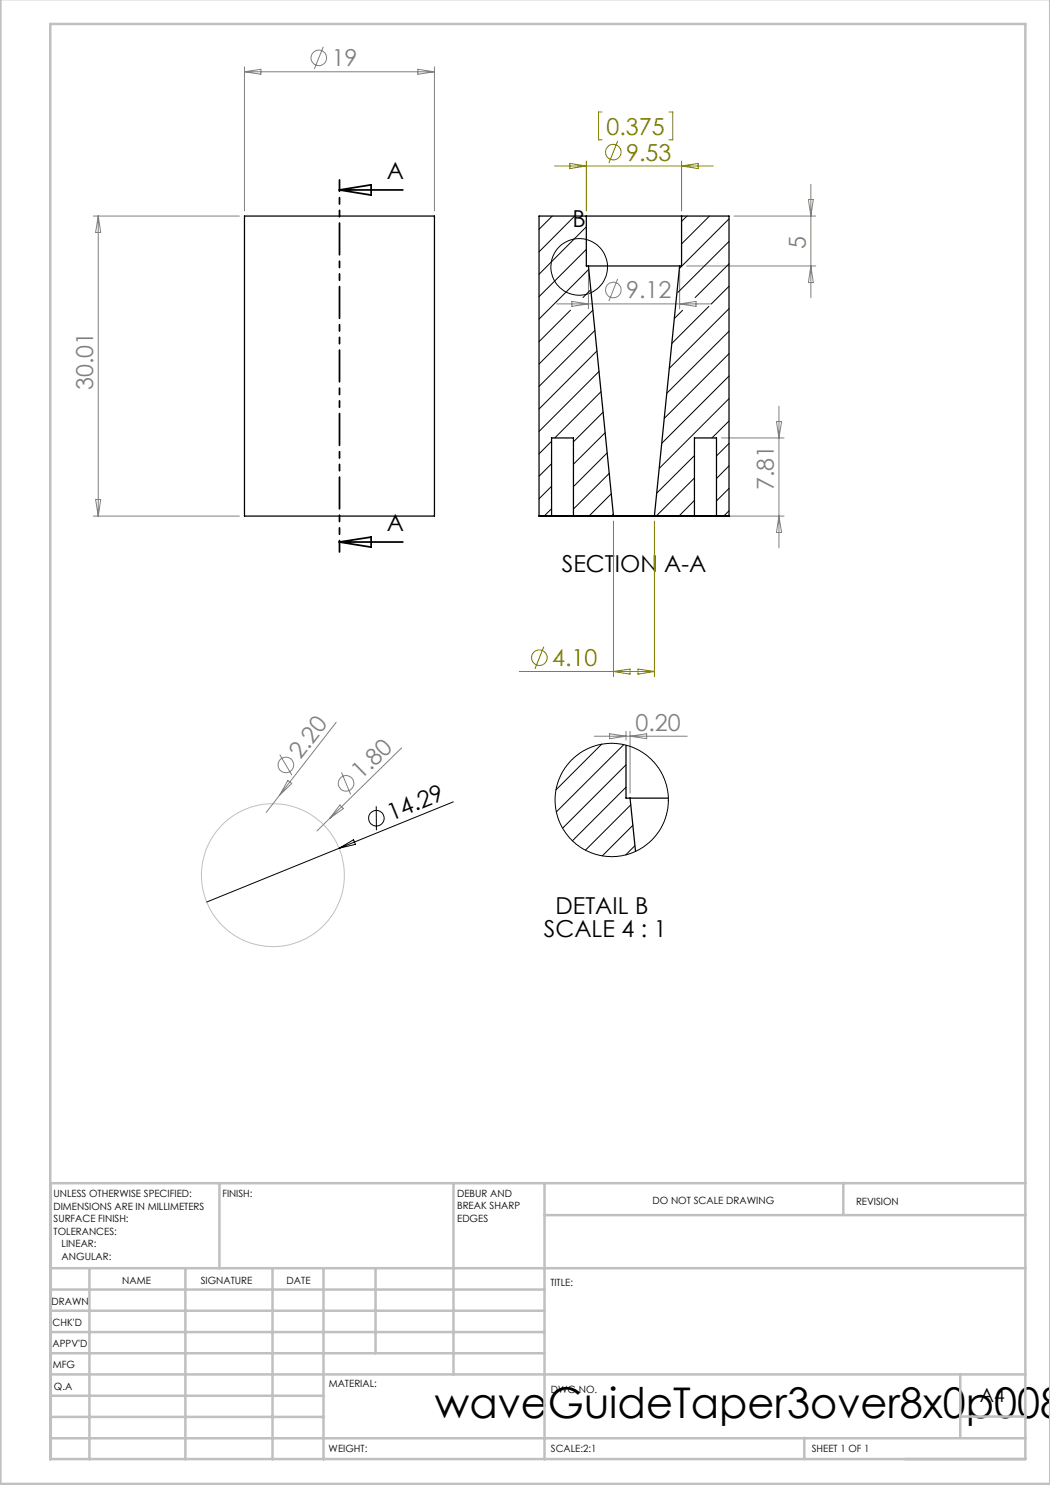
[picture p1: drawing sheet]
<svg xmlns="http://www.w3.org/2000/svg" width="210mm" height="297mm" viewBox="0 0 210 297" stroke-linecap="round" stroke-linejoin="round" font-family="sans-serif">
<g fill="none" stroke="#808080" stroke-width=".2">
<path d="M48.9 13.4v28.8M48.9 14.4h38M48.9 14.4l3.3-.5v.9zM64.7 9.3l-1.8 4.5M83.6 13.9l3.3 .5-3.3 .4zM86.9 13.4v28.8M161.7 39.9h1l-.5 3.3zM162.2 36.9v22.6M18.7 43.2h29.2M19.6 43.2v60M19.6 43.2l.5 3.3h-1zM117.7 54.2v7.6"/>
<path d="M123.5 55.8l-1.7 4.4M135.9 54.2v7.6M137.3 53.2h25.9M146.8 43.2h16.4M162.2 53.2l.5 3.3h-1zM111.3 60.8h31M114.4 60.3l3.3 .5-3.3 .5zM135.9 60.8l3.3-.5v1zM19.1 99.9h1l-.5 3.3zM144.3 87.6h12.5M155.3 84.3h1l-.5 3.3zM155.8 81.2v28.4"/>
<path d="M18.7 103.2h29.2M144.3 103.2h12.5M155.8 103.2l.5 3.3h-1zM56 150.9l2.4 4.1M57.6 156.1l.7 .6-2.3 2.3zM67.2 144.5l-14 18M68.3 154.5l1.8 4.4M80.3 149.6l-14.3 14.1M118.9 147.2h18.5M121.9 146.8l3.3 .4-3.3 .5zM125.2 146.3v1.7M126 146.3v12.3"/>
<path d="M126 147.2l3.3-.4v.9zM66 163.7l-2.6 2.5M68 161l.7 .7-2.7 2z"/>
<circle cx="63.8" cy="11.6" r="1.56"/>
<circle cx="122.6" cy="58" r="1.56"/>
<circle cx="57.2" cy="153" r="1.56"/>
<circle cx="69.2" cy="156.7" r="1.56"/>
</g>
<g fill="none" stroke="#808000" stroke-width=".2">
<path d="M110.9 33.2h31.8M114 32.7l3.3 .5-3.3 .5zM117.3 32.2v10M120.4 22.4h-.7v5.6h.7M123.5 28.2l-1.7 4.4M133.8 22.4h.7v5.6h-.7M136.3 32.2v10M136.3 33.2l3.3-.5v1zM122.7 104.2v31.1M130.9 104.2v31.1M103.9 134.3h27M108.8 129.3l-1.8 4.5"/>
<path d="M122.7 134.3l3.3-.5v1zM127.6 133.8l3.3 .5-3.3 .5z"/>
<circle cx="122.6" cy="30.4" r="1.56"/>
<circle cx="107.9" cy="131.5" r="1.55"/>
</g>
<g fill="none" stroke="#000" stroke-width=".2">
<path d="M110.5 43.2l-2.7 2.7M114.9 43.2l-7.1 7.2M117.3 45.4l-9.5 9.5M117.3 49.9l-9.5 9.4M117.8 53.9l-10 9.9M118.1 58l-1.5 1.5M137.4 43.2l-1.1 1.1M141.9 43.2l-5.6 5.6M145.8 43.8l-9.9 9.9M145.8 48.3l-10.2 10.2M145.8 57.3l-3.5 3.5M145.8 52.8l-6.8 6.7"/>
<path d="M114.1 62.1l-6.3 6.2M118.6 62.1l-10.8 10.7M119 66.1l-11.2 11.2M119.4 70.2l-11.6 11.6M119.8 74.3l-12 12M120.2 78.3l-9.3 9.3M136.5 62.1l-1.6 1.6M141.8 61.3l-7.4 7.4M145.8 66.2l-12.4 12.5M145.8 75.2l-13.4 13.4M145.8 61.7l-12 12M145.8 70.7l-12.9 13"/>
<path d="M145.8 79.7l-13.9 14M110.3 88.3l-2.5 2.5M110.3 92.7l-2.5 2.5M110.3 97.3l-2.5 2.5M120.6 82.4l-5.9 6M121 86.5l-6.3 6.3M121.4 90.6l-6.7 6.7M121.8 94.7l-7.1 7.1M122.2 98.8l-4.4 4.4M138.9 91.1l-7.6 7.5M138.9 95.6l-7.6 7.6M145.8 84.2l-3.4 3.4"/>
<path d="M145.8 88.7l-2.5 2.5M145.8 93.2l-2.5 2.5M145.8 97.7l-2.5 2.5M110.3 101.7l-1.5 1.5M122.7 102.8l-.4 .4M138.9 100.1l-3.1 3.1M145.8 102.2l-1.1 1M120.3 148.8l-9.1 9.2M124.7 148.9l-13.4 13.5M125.2 153l-12.7 12.6M125.2 157.4l-10.7 10.8M67.8 169.6l2.9-1.6 .4 .9z"/>
<path d="M75.2 161.3l.1 4.7M90.7 160.4l-49.4 20M126.2 161l-9.1 9M126.6 165.1l-6.1 6.1M127 169.2l-1.9 1.8"/>
<circle cx="115.9" cy="53.4" r="5.7"/>
<circle cx="122.3" cy="160" r="11.3"/>
<circle cx="75.3" cy="163.6" r="1.56"/>
</g>
<circle cx="54.6" cy="175" r="14.3" fill="none" stroke="#c0c0c0" stroke-width=".2"/>
<path d="M67.9 38h12.7M67.9 38l6.3-1v2zM67.9 108.4l6.3-1v2zM67.9 108.4h12.7" fill="none" stroke="#000" stroke-width=".35"/>
<path d="M67.9 36v74.4" fill="none" stroke="#000" stroke-width=".35" stroke-dasharray="6.3 1.3 1.3 1.3 1.3 1.3" stroke-dashoffset="4.1"/>
<g fill="none" stroke="#c0c0c0" stroke-width=".5">
<path d="M.1 -.1v296.9h209.9v-296.9M10.1 4.8h195v287h-195zM43.9 236.6v17M90.7 236.6v38.3M108.9 236.6v55.3M168.7 236.6v6.3M205.1 236.6h-195v55.3M10.1 253.6h195M10.1 257.9h98.8M17.9 253.6v38.3M37.1 253.6v38.3M54.5 253.6v38.3"/>
<path d="M64.7 253.6v38.3M75.1 253.6v17M108.9 243h96.2M10.1 270.6h98.8M10.1 266.4h98.8M10.1 262.1h98.8M10.1 279.1h54.6M10.1 274.9h195M192.1 274.8v12.7M10.1 287.7h195M10.1 283.4h54.6M160.9 287.5v4.3"/>
<path d="M192.1 283.3h13"/>
</g>
<g fill="none" stroke="#000" stroke-width=".25">
<path d="M48.9 43.2h38v60h-38zM117.3 43.2h19M117.3 43.2h-9.5v60M117.3 43.2v10h.4M117.7 53.2h18.2M117.7 53.2l5 50M135.9 53.2l-5 50M136.3 43.2h9.5v60M136.3 43.2v10h-.4M107.8 103.2h38M107.8 103.2h2.5M110.3 103.2h4.4"/>
<path d="M110.3 103.2v-15.6h4.4v15.6M114.9 103.2h3.6zM122.7 103.2h8.2M122.7 103.2h-8M124.6 103.2h4.4zM130.9 103.2h8M135.1 103.2h3.6zM138.9 103.2h4.4M138.9 103.2v-15.6h4.4v15.6M143.3 103.2h2.5M125.2 149v10.6h.8M126 159.6h7.7"/>
<path d="M126 159.6l1.1 10.7"/>
</g>
<text font-size="8.5" x="87" y="283.5">waveGuideTaper3over8x0p008</text>
<g font-size="4.7" fill="#808080">
<text x="66.3" y="13.3">19</text>
<text x="161.2" y="49.7" transform="rotate(-90 161.2 49.7)">5</text>
<text x="125.2" y="59.7">9.12</text>
<text x="18.6" y="78" transform="rotate(-90 18.6 78)">30.01</text>
<text x="154.8" y="98.1" transform="rotate(-90 154.8 98.1)">7.81</text>
<text x="127.1" y="146.2">0.20</text>
<text x="60.1" y="152" transform="rotate(-52 60.1 152)">2.20</text>
<text x="72.3" y="156.1" transform="rotate(-44 72.3 156.1)">1.80</text>
</g>
<g font-size="4.7" fill="#808000">
<text x="121.3" y="26.9">0.375</text>
<text x="125.2" y="32.2">9.53</text>
<text x="110.5" y="133.2">4.10</text>
</g>
<g font-size="4.7">
<text x="77.4" y="35.8">A</text>
<text x="114.5" y="45.4">B</text>
<text x="77.4" y="106.2">A</text>
<text x="112.4" y="114.5">SECTION</text>
<text x="132.8" y="114.5">A-A</text>
<text x="78.3" y="164.2" transform="rotate(-22 78.3 164.2)">14.29</text>
<text x="111.1" y="182.9">DETAIL B</text>
<text x="108.8" y="187.4">SCALE 4 : 1</text>
</g>
<text font-size="3.9" x="196" y="280.4">A4</text>
<g font-size="2">
<text x="10.7" y="239.5">UNLESS OTHERWISE SPECIFIED:</text>
<text x="44.5" y="239.5">FINISH:</text>
<text x="91.4" y="239.4">DEBUR AND</text>
<text x="10.7" y="242">DIMENSIONS ARE IN MILLIMETERS</text>
<text x="10.7" y="244.5">SURFACE FINISH:</text>
<text x="91.4" y="241.9">BREAK SHARP</text>
<text x="91.4" y="244.4">EDGES</text>
<text x="130.5" y="240.8">DO NOT SCALE DRAWING</text>
<text x="171.2" y="241">REVISION</text>
<text x="10.7" y="247">TOLERANCES:</text>
<text x="12.3" y="249.5">LINEAR:</text>
<text x="12.3" y="252">ANGULAR:</text>
<text x="24.4" y="256.9">NAME</text>
<text x="40.1" y="256.8">SIGNATURE</text>
<text x="57.3" y="256.8">DATE</text>
<text x="110.1" y="257.1">TITLE:</text>
<text x="10.3" y="260.9">DRAWN</text>
<text x="10.5" y="269.3">APPV'D</text>
<text x="10.5" y="265.2">CHK'D</text>
<text x="10.6" y="273.6">MFG</text>
<text x="10.8" y="278">Q.A</text>
<text x="65.8" y="277.4">MATERIAL:</text>
<text x="110.2" y="278.5">DWG NO.</text>
<text x="65.7" y="290.4">WEIGHT:</text>
<text x="110.2" y="290.5">SCALE:2:1</text>
<text x="162.4" y="290.4">SHEET 1 OF 1</text>
</g>
</svg>
